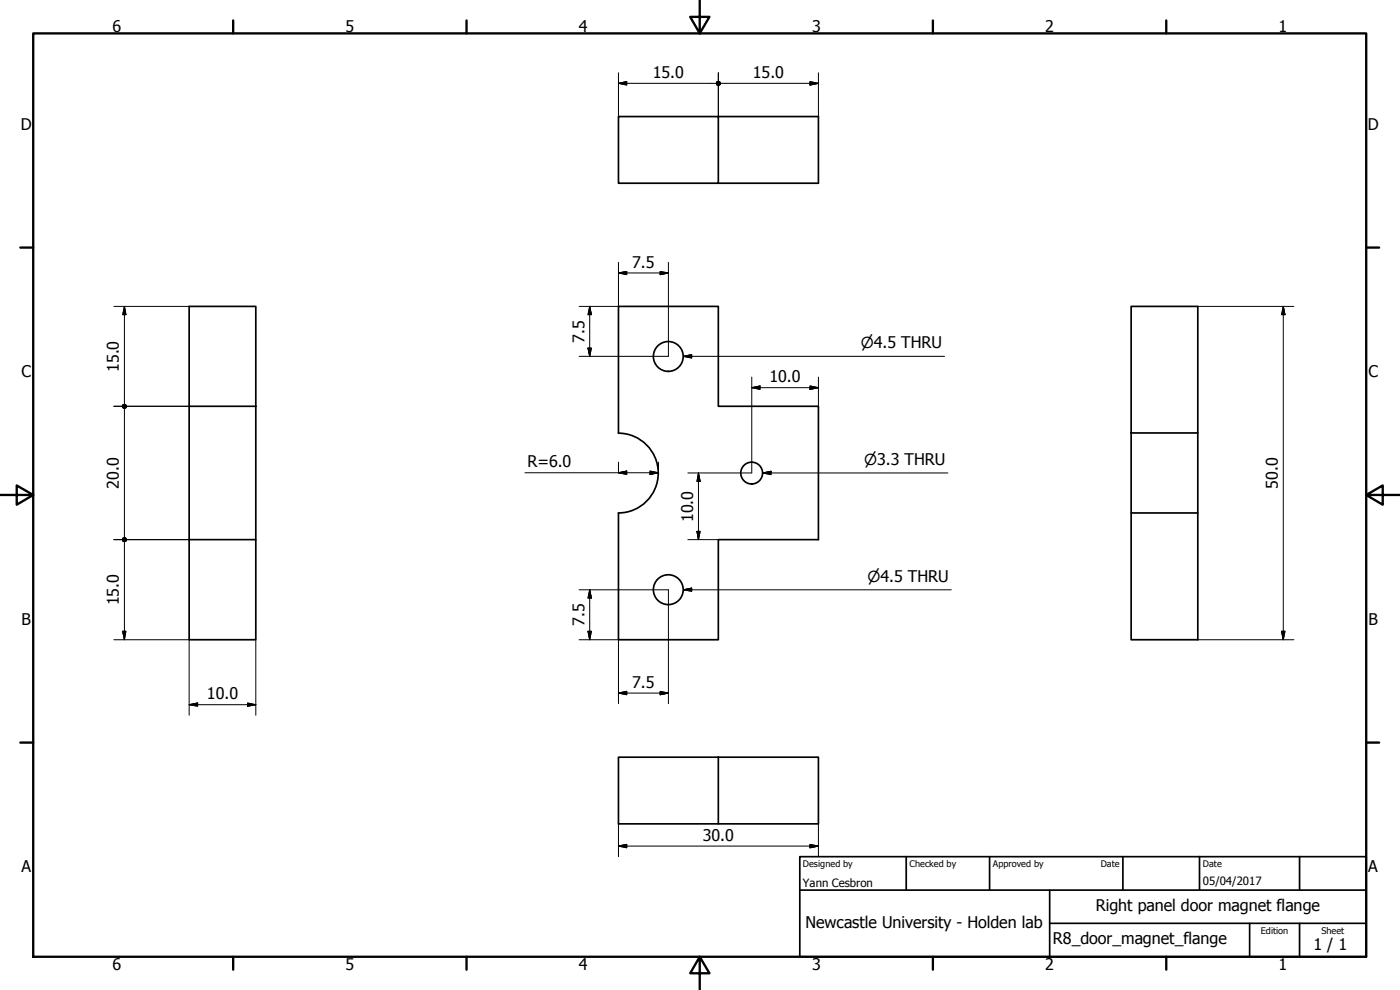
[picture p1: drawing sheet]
<svg xmlns="http://www.w3.org/2000/svg" width="420mm" height="297mm" viewBox="0 0 420 297" stroke-linecap="round" stroke-linejoin="round" font-family="sans-serif">
<!-- layer: Visible (ISO) -->
<g fill="none" stroke="#000" stroke-width=".51">
<path d="M185.6 35h30v20h-30zM215.6 35h30v20h-30M339.5 91.9h20v38h-20zM56.8 121.9h20v40h-20zM56.8 121.9v-30h20v30M185.6 130a12 12 0 0 1 11.9 11.9 12 12 0 0 1-11.9 12M185.6 129.9v-38h30v30h30v40h-30v30h-30v-38M339.5 129.9v24h20v38h-20v-38M359.5 129.9v24M56.8 161.9v30h20v-30M215.6 227.2h30v20h-30zM215.6 227.2h-30v20h30"/>
<circle cx="200.6" cy="107" r="4.5"/>
<circle cx="225.6" cy="141.9" r="3.3"/>
<circle cx="200.6" cy="176.9" r="4.5"/>
</g>
<!-- layer: Border (ISO) -->
<g fill="none" stroke="#000" stroke-width=".7">
<path d="M10 10h400v277.1h-400zM70 6.1v3.9M140 6.1v3.9M210 0v10l-2.9-4.9h5.8l-2.9 4.9M280 6.1v3.9M350 6.1v3.9M6.1 74.3h3.9M410 74.3h3.9M0 148.5h10l-5-2.8v5.7l5-2.9M410 148.5l5 2.9v-5.7l-5 2.8h10M6.1 222.8h3.9M410 222.8h3.9"/>
<path d="M70 287.1v3.8M140 287.1v3.8M210 287.1l2.9 4.9h-5.8l2.9-4.9v9.9M280 287.1v3.8M350 287.1v3.8"/>
</g>
<!-- layer: Title (ISO) -->
<path d="M240 257h170v30.1h-170zM272 257v10.1M297 257v10.1M337 257v10.1M360 257v10.1M390 257v10.1M240 267.1h170M315 277h95M315 267.1v20M375 277v10.1M390 277v10.1" fill="none" stroke="#000" stroke-width=".51"/>
<!-- layer: Dimension (ISO) -->
<g fill="none" stroke="#000" stroke-width=".3">
<path d="M185.6 25l2.5-.5v1zM185.6 25h29.3M185.6 21.8v13.2M215.6 21.8v13.2M216.2 25h29.4M243.1 24.5l2.5 .5-2.5 .5zM245.6 21.8v13.2M185.6 78.7v13.2h-11.8M200.6 78.7v28.2h-26.8M34.2 91.9h22.6M37.3 91.9l.5 2.5h-1zM37.3 91.9v29.4"/>
<path d="M177 91.9l.5 2.5h-1zM177 91.9v15M185.6 81.9l2.5-.4v.9zM185.6 81.9h15M198.1 81.5l2.5 .4-2.5 .5zM359.5 91.9h28.8M385.1 91.9l.5 2.5h-1zM385.1 91.9v100M176.5 104.4h1l-.5 2.5zM225.6 116.3l2.5-.5v1zM225.6 113.1v28.8h-19.2M225.6 116.3h20"/>
<path d="M243.1 115.8l2.5 .5-2.5 .5zM245.6 113.1v8.8M34.2 121.9h22.6M37.3 122.5v38.8M185.6 138.7v3.2M197.6 138.7v3.1h-40.1M185.6 141.8l2.5-.5v1.1zM195.1 141.3l2.5 .5-2.5 .6zM209.2 159.4h.9l-.5 2.5zM209.6 141.9l.5 2.5h-.9zM209.6 141.9v20M34.2 161.9h22.6"/>
<path d="M37.3 162.5v29.4M173.8 177h26.8v34.1M177 177l.5 2.4h-1zM177 177v14.9M206.4 161.9h9.2M34.2 191.9h22.6v22.7M36.8 189.4h1l-.5 2.5zM76.8 191.9v22.7M173.8 191.9h11.8v19.2M176.5 189.4h1l-.5 2.5zM359.5 191.9h28.8M384.6 189.4h1l-.5 2.5z"/>
<path d="M56.8 211.4l2.5-.5v1zM56.8 211.4h20M74.3 210.9l2.5 .5-2.5 .5zM185.6 207.9l2.5-.5v1.1zM185.6 207.9h15M198.1 207.4l2.5 .5-2.5 .6zM185.6 253.9l2.5-.5v1zM185.6 247.2v9.8M185.6 253.9h60M243.1 253.4l2.5 .5-2.5 .5zM245.6 247.2v9.8"/>
</g>
<g fill="#000" stroke="#000" stroke-width=".3">
<path d="M185.6 25l2.5-.5zM185.6 25l2.5-.5v1zM215.6 24.4l.4 .2 .2 .4zM215.1 24.6l.5-.2 .6 .6zM215.1 24.6l1.1 .4h-1.3zM214.9 25h1.3l-1.1 .4zM215.1 25.4l1.1-.4-.6 .6zM215.6 25.6l.6-.6-.2 .4zM216.2 25l-.2 .4zM243.1 25.5l2.5-.5zM243.1 24.5l2.5 .5-2.5 .5zM37.3 91.9l.5 2.5z"/>
<path d="M37.3 91.9l.5 2.5h-1zM177 91.9l.5 2.5zM177 91.9l.5 2.5h-1zM185.6 81.9l2.5-.4zM185.6 81.9l2.5-.4v.9zM198.1 82.4l2.5-.5zM198.1 81.5l2.5 .4-2.5 .5zM385.1 91.9l.5 2.5zM385.1 91.9l.5 2.5h-1zM176.5 104.4l.5 2.5zM176.5 104.4h1l-.5 2.5zM225.6 116.3l2.5-.5z"/>
<path d="M225.6 116.3l2.5-.5v1zM243.1 116.8l2.5-.5zM243.1 115.8l2.5 .5-2.5 .5zM37.3 121.3l.5 .2 .1 .4zM36.9 121.5l.4-.2 .6 .6zM36.9 121.5l1 .4h-1.2zM36.7 121.9h1.2l-1 .5zM36.9 122.4l1-.5-.6 .6zM37.9 121.9l-.1 .5-.5 .1zM37.9 121.9l-.1 .5zM185.6 141.8l2.5-.5zM185.6 141.8l2.5-.5v1.1z"/>
<path d="M195.1 142.4l2.5-.6zM195.1 141.3l2.5 .5-2.5 .6zM209.2 159.4l.4 2.5zM209.2 159.4h.9l-.5 2.5zM209.6 141.9l.5 2.5zM209.6 141.9l.5 2.5h-.9zM37.3 161.3l.5 .2 .1 .4zM36.9 161.5l.4-.2 .6 .6zM36.9 161.5l1 .4h-1.2zM36.7 161.9h1.2l-1 .5zM36.9 162.4l1-.5-.6 .6zM37.9 161.9l-.1 .5-.5 .1z"/>
<path d="M37.9 161.9l-.1 .5zM177 177l.5 2.4zM177 177l.5 2.4h-1zM36.8 189.4l.5 2.5zM36.8 189.4h1l-.5 2.5zM176.5 189.4l.5 2.5zM176.5 189.4h1l-.5 2.5zM384.6 189.4l.5 2.5zM384.6 189.4h1l-.5 2.5zM56.8 211.4l2.5-.5zM56.8 211.4l2.5-.5v1zM74.3 211.9l2.5-.5z"/>
<path d="M74.3 210.9l2.5 .5-2.5 .5zM185.6 207.9l2.5-.5zM185.6 207.9l2.5-.5v1.1zM198.1 208.5l2.5-.6zM198.1 207.4l2.5 .5-2.5 .6zM185.6 253.9l2.5-.5zM185.6 253.9l2.5-.5v1zM243.1 254.4l2.5-.5zM243.1 253.4l2.5 .5-2.5 .5z"/>
</g>
<!-- layer: Symbol (ISO) -->
<path d="M205.1 106.9l2.5-.5v1zM205.1 106.9h78.4M228.9 141.9l2.5-.5v1zM228.9 141.9h55.6M205.1 177l2.5-.5v.9zM205.1 177h80.4" fill="none" stroke="#000" stroke-width=".3"/>
<path d="M205.1 106.9l2.5-.5zM205.1 106.9l2.5-.5v1zM228.9 141.9l2.5-.5zM228.9 141.9l2.5-.5v1zM205.1 177l2.5-.5zM205.1 177l2.5-.5v.9z" fill="#000" stroke="#000" stroke-width=".3"/>
<g font-size="4.8">
<text x="33.7" y="9.6">6</text>
<text x="103.7" y="9.6">5</text>
<text x="173.7" y="9.6">4</text>
<text x="243.7" y="9.6">3</text>
<text x="313.7" y="9.6">2</text>
<text x="383.7" y="9.6">1</text>
<text x="195.9" y="23.4">15.0</text>
<text x="225.9" y="23.4">15.0</text>
<text x="6.2" y="38.9">D</text>
<text x="410.5" y="38.9">D</text>
<text x="189.7" y="80.3">7.5</text>
<text x="175.4" y="102.8" transform="rotate(-90 175.4 102.8)">7.5</text>
<text x="6.4" y="113.1">C</text>
<text x="35.7" y="111.6" transform="rotate(-90 35.7 111.6)">15.0</text>
<text x="410.7" y="113.1">C</text>
<text x="230.9" y="114.7">10.0</text>
<text x="158.3" y="140.3">R=6.0</text>
<text x="35.7" y="146.6" transform="rotate(-90 35.7 146.6)">20.0</text>
<text x="383.5" y="146.6" transform="rotate(-90 383.5 146.6)">50.0</text>
<text x="208" y="156.6" transform="rotate(-90 208 156.6)">10.0</text>
<text x="35.7" y="181.6" transform="rotate(-90 35.7 181.6)">15.0</text>
<text x="6.4" y="187.4">B</text>
<text x="175.4" y="187.8" transform="rotate(-90 175.4 187.8)">7.5</text>
<text x="410.7" y="187.4">B</text>
<text x="62.1" y="209.8">10.0</text>
<text x="189.7" y="206.4">7.5</text>
<text x="210.9" y="252.3">30.0</text>
<text x="6.4" y="261.7">A</text>
<text x="410.7" y="261.7">A</text>
<text x="328.9" y="273.4">Right panel door magnet flange</text>
<text x="241.7" y="278.4">Newcastle University - Holden lab</text>
<text x="316" y="283.4">R8_door_magnet_flange</text>
<text x="394.2" y="285">1 / 1</text>
<text x="33.7" y="290.9">6</text>
<text x="103.7" y="290.9">5</text>
<text x="173.7" y="290.9">4</text>
<text x="243.7" y="290.9">3</text>
<text x="313.7" y="290.9">2</text>
<text x="383.7" y="290.9">1</text>
</g>
<g font-size="4.6">
<text x="258.3" y="104.5">⌀4.5 THRU</text>
<text x="259.3" y="139.6">⌀3.3 THRU</text>
<text x="260.3" y="174.5">⌀4.5 THRU</text>
</g>
<g font-size="3.4">
<text x="241" y="266">Yann Cesbron</text>
<text x="361" y="265.5">05/04/2017</text>
</g>
<g font-size="2.7">
<text x="241" y="260.1">Designed by</text>
<text x="273" y="260.1">Checked by</text>
<text x="298" y="260.1">Approved by</text>
<text x="330.3" y="260">Date</text>
<text x="361" y="260">Date</text>
<text x="378.4" y="280.1">Edition</text>
<text x="396.6" y="280.1">Sheet</text>
</g>
</svg>
